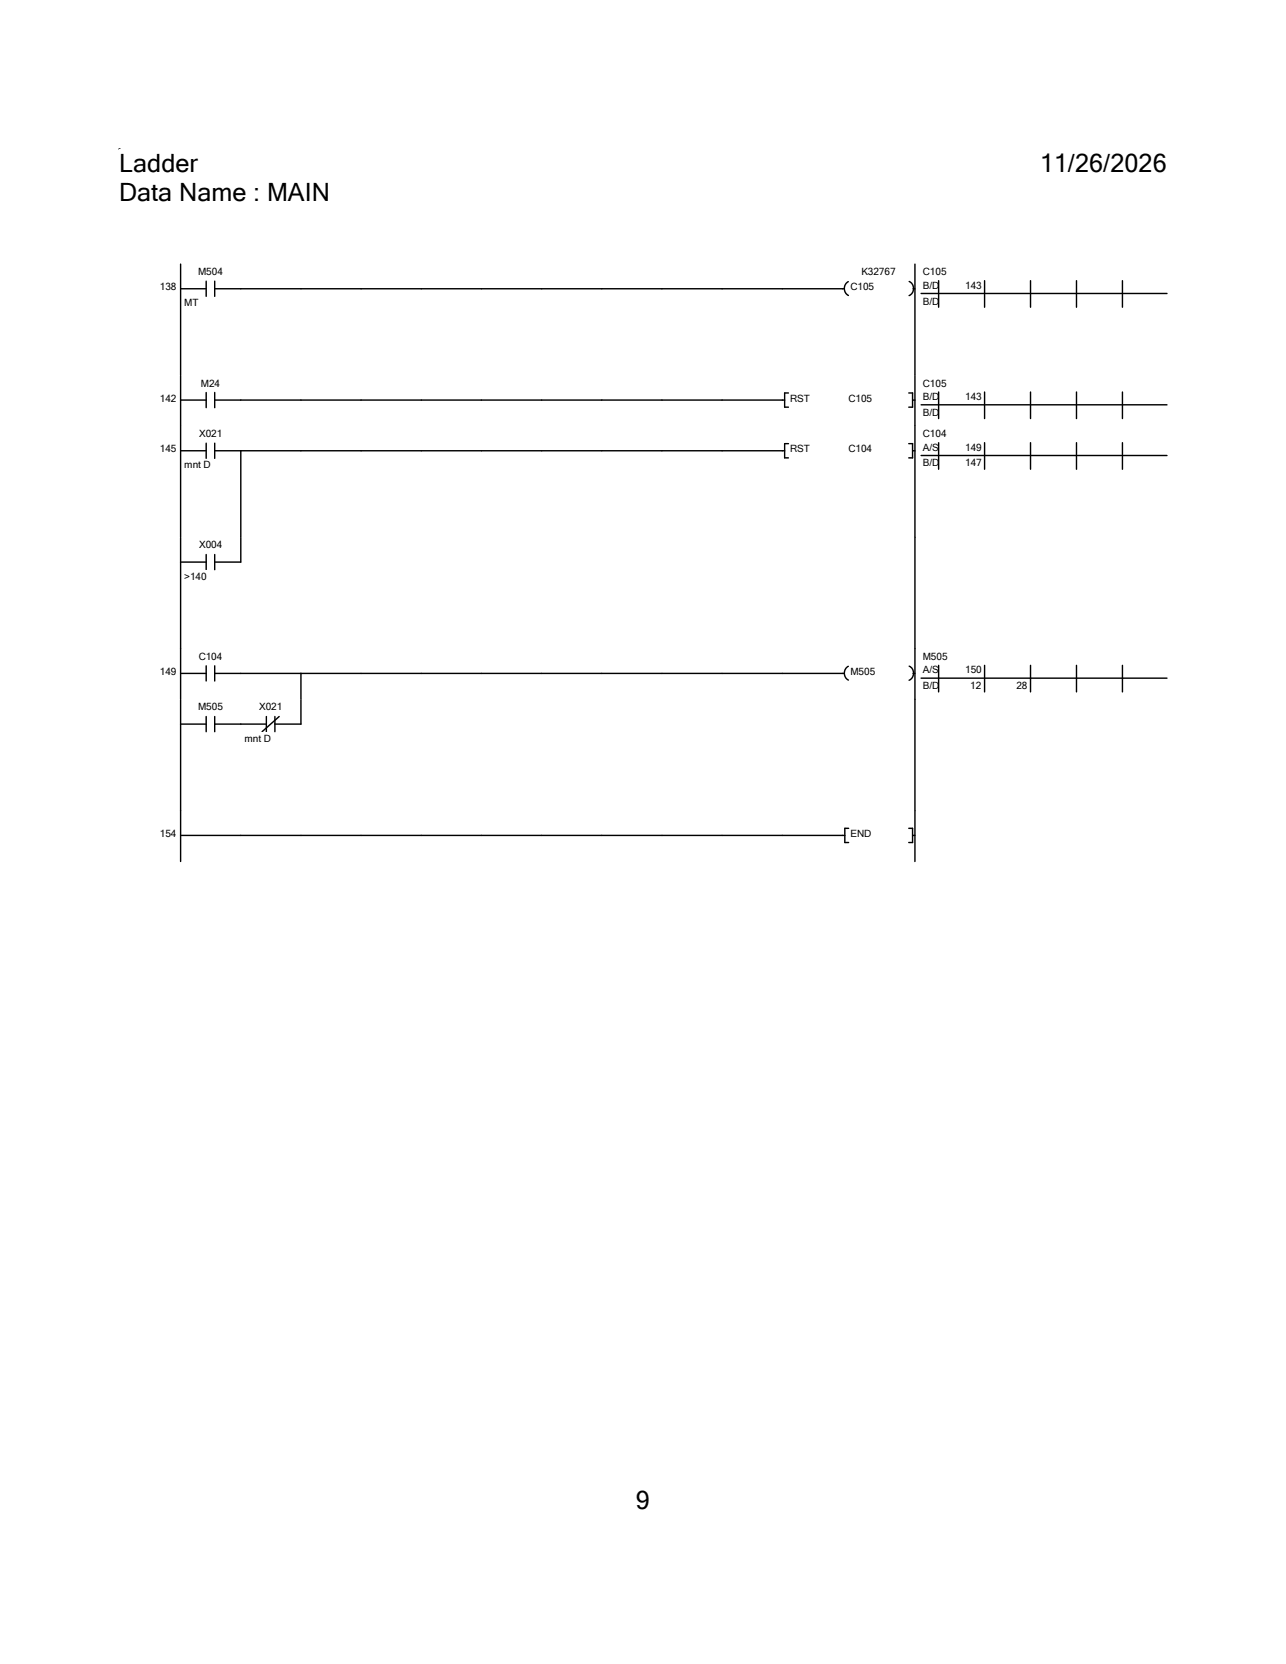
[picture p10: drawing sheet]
<svg xmlns="http://www.w3.org/2000/svg" width="216mm" height="279mm" viewBox="0 0 216 279" stroke-linecap="round" stroke-linejoin="round" font-family="sans-serif">
<path d="M20 44.3h175.9v200.2h-175.9z" fill-rule="evenodd" fill="#fff" stroke="#fff" stroke-width=".24"/>
<g fill="#fff">
<path d="M20 44.4h121.4v18.7h-121.4z" fill-rule="evenodd"/>
<path d="M141.4 44.4h12.2v18.7h-12.2zM26.8 47.2h3.2v1.9h-3.2z" fill-rule="evenodd"/>
</g>
<path d="M33.3 44.7h4.1v1.8h-4.1z" fill="#fff"/>
<path d="M30.3 48.5h4.3M34.6 47.2v2.6M36 48.5h4.4M36 47.2v2.6" fill="none" stroke="#000" stroke-width=".24"/>
<path d="M30.9 49.9h2.4v1.9h-2.4z" fill="#fff"/>
<path d="M30.3 44.3v18.7M40.4 48.5h101.4M142.4 47.3a1.33 1.33 0 0 0 0 2.3" fill="none" stroke="#000" stroke-width=".24"/>
<g fill="#fff">
<path d="M144.6 44.7h5.8v1.8h-5.8z"/>
<path d="M142.8 47.2h4v1.9h-4z"/>
</g>
<path d="M152.6 47.3a1.31 1.31 0 0 1 .8 1.2 1.31 1.31 0 0 1-.8 1.1M153.3 48.5h.3M153.6 44.3v18.7" fill="none" stroke="#000" stroke-width=".24"/>
<g fill="#fff">
<path d="M154.6 44.4h41.3v7.6h-41.3z"/>
<path d="M154.9 44.7h4v1.8h-4z"/>
<path d="M154.9 47h2.8v1.9h-2.8z"/>
<path d="M162.1 47h3.1v1.9h-3.1z"/>
<path d="M154.9 49.6h2.8v1.9h-2.8z"/>
</g>
<path d="M154.6 49.3h41.3M157.6 47.1v4.5M165.3 47.1v4.5M173 47.1v4.5M180.7 47.1v4.5M188.4 47.1v4.5" fill="none" stroke="#000" stroke-width=".24"/>
<path d="M20 63.1h133.6v8.5h-133.6z" fill-rule="evenodd" fill="#fff"/>
<g fill="#fff">
<path d="M26.8 65.9h3.2v1.9h-3.2z"/>
<path d="M33.7 63.4h3.3v1.8h-3.3z"/>
</g>
<path d="M30.3 67.2h4.3M30.3 63v8.6M34.6 65.9v2.5M36 67.2h95.7M36 65.9v2.5M132.4 66h-.7v2.4h.7" fill="none" stroke="#000" stroke-width=".24"/>
<g fill="#fff">
<path d="M132.7 65.9h3.3v1.9h-3.3z"/>
<path d="M142.5 65.9h3.9v1.9h-3.9z"/>
</g>
<path d="M152.6 66h.6v2.4h-.6M153.2 67.2h.4M153.6 63v8.6" fill="none" stroke="#000" stroke-width=".24"/>
<g fill="#fff">
<path d="M154.6 63h41.3v7.7h-41.3z"/>
<path d="M154.9 63.4h4v1.8h-4z"/>
<path d="M154.9 65.7h2.8v1.8h-2.8z"/>
<path d="M162.1 65.7h3.1v1.8h-3.1z"/>
<path d="M154.9 68.3h2.8v1.8h-2.8z"/>
</g>
<path d="M154.6 68h41.3M157.6 65.8v4.5M165.3 65.8v4.5M173 65.8v4.5M180.7 65.8v4.5M188.4 65.8v4.5" fill="none" stroke="#000" stroke-width=".24"/>
<path d="M20 71.6h133.6v18.7h-133.6z" fill-rule="evenodd" fill="#fff"/>
<g fill="#fff">
<path d="M26.8 74.4h3.2v1.9h-3.2z"/>
<path d="M33.4 71.9h3.9v1.8h-3.9z"/>
</g>
<path d="M30.3 75.7h4.3M34.6 74.4v2.6M36 75.7h4.4M36 74.4v2.6" fill="none" stroke="#000" stroke-width=".24"/>
<path d="M30.9 77.1h4.4v1.9h-4.4z" fill="#fff"/>
<path d="M30.3 71.6v18.6M131.7 75.7h-91.3v14.5M132.4 74.5h-.7v2.4h.7" fill="none" stroke="#000" stroke-width=".24"/>
<g fill="#fff">
<path d="M132.7 74.4h3.3v1.9h-3.3z"/>
<path d="M142.5 74.4h3.9v1.9h-3.9z"/>
</g>
<path d="M152.6 74.5h.6v2.4h-.6M153.2 75.7h.4M153.6 71.6v18.6" fill="none" stroke="#000" stroke-width=".24"/>
<g fill="#fff">
<path d="M154.6 71.5h41.3v7.7h-41.3z"/>
<path d="M154.9 71.9h4v1.8h-4z"/>
<path d="M154.9 74.2h2.7v1.8h-2.7z"/>
<path d="M162.1 74.2h3.1v1.8h-3.1z"/>
<path d="M154.9 76.8h2.8v1.9h-2.8z"/>
<path d="M162.1 76.8h3.1v1.9h-3.1z"/>
</g>
<path d="M154.6 76.5h41.3M157.6 74.3v4.5M165.3 74.3v4.5M173 74.3v4.5M180.7 74.3v4.5M188.4 74.3v4.5" fill="none" stroke="#000" stroke-width=".24"/>
<g fill="#fff">
<path d="M20 90.3h121.4v18.7h-121.4z" fill-rule="evenodd"/>
<path d="M141.4 90.3h12.2v18.7h-12.2zM33.4 90.6h3.9v1.8h-3.9z" fill-rule="evenodd"/>
</g>
<path d="M30.3 94.4h4.3M34.6 93.1v2.6M36 94.4h4.4M36 93.1v2.6" fill="none" stroke="#000" stroke-width=".24"/>
<path d="M30.9 95.8h3.8v1.9h-3.8z" fill="#fff"/>
<path d="M30.3 90.2v18.7M40.4 90.2v4.2M153.6 90.2v18.7" fill="none" stroke="#000" stroke-width=".24"/>
<g fill="#fff">
<path d="M20 109h121.4v8.5h-121.4z" fill-rule="evenodd"/>
<path d="M141.4 109h12.2v8.5h-12.2zM26.8 111.8h3.2v1.9h-3.2z" fill-rule="evenodd"/>
</g>
<path d="M33.4 109.3h3.9v1.8h-3.9z" fill="#fff"/>
<path d="M30.3 113.1h4.3M30.3 108.9v8.5M34.6 111.8v2.5M36 113.1h105.8M36 111.8v2.5M50.5 113.1v4.3M142.4 111.9a1.33 1.33 0 0 0 0 2.3" fill="none" stroke="#000" stroke-width=".24"/>
<path d="M142.8 111.8h4.1v1.9h-4.1z" fill="#fff"/>
<path d="M152.6 111.9a1.31 1.31 0 0 1 .8 1.1 1.31 1.31 0 0 1-.8 1.2M153.3 113.1h.3M153.6 108.9v8.5" fill="none" stroke="#000" stroke-width=".24"/>
<g fill="#fff">
<path d="M154.6 108.9h41.3v7.7h-41.3z"/>
<path d="M154.9 109.3h4.2v1.8h-4.2z"/>
<path d="M154.9 111.5h2.7v1.9h-2.7z"/>
<path d="M162.1 111.5h3.1v1.9h-3.1z"/>
<path d="M154.9 114.2h2.8v1.8h-2.8z"/>
<path d="M162.9 114.2h2.3v1.8h-2.3z"/>
<path d="M170.6 114.2h2.3v1.8h-2.3z"/>
</g>
<path d="M154.6 113.9h41.3M157.6 111.7v4.5M165.3 111.7v4.5M173 111.7v4.5M180.7 111.7v4.5M188.4 111.7v4.5" fill="none" stroke="#000" stroke-width=".24"/>
<g fill="#fff">
<path d="M20 117.5h121.4v18.6h-121.4z" fill-rule="evenodd"/>
<path d="M141.4 117.5h12.2v18.6h-12.2zM33.3 117.8h4.1v1.8h-4.1z" fill-rule="evenodd"/>
</g>
<path d="M30.3 117.4v18.7M30.3 121.6h4.3M34.6 120.3v2.6M36 121.6h4.4M36 120.3v2.6" fill="none" stroke="#000" stroke-width=".24"/>
<path d="M43.5 117.8h3.9v1.8h-3.9z" fill="#fff"/>
<path d="M40.4 121.6h4.3M44.7 120.3v2.6M46.1 121.6h4.4M46.1 120.3v2.6M46.9 120.3l-2.9 2.6" fill="none" stroke="#000" stroke-width=".24"/>
<path d="M41.1 123h4.4v1.9h-4.4z" fill="#fff"/>
<path d="M50.5 117.4v4.2M153.6 117.4v18.7" fill="none" stroke="#000" stroke-width=".24"/>
<g fill="#fff">
<path d="M20 136.1h121.4v8.6h-121.4z" fill-rule="evenodd"/>
<path d="M141.4 136.1h12.2v8.6h-12.2zM26.8 139h3.2v1.9h-3.2z" fill-rule="evenodd"/>
</g>
<path d="M30.3 136.1v8.6M142.5 139.1h-.7v2.4h.7M30.3 140.3h111.5" fill="none" stroke="#000" stroke-width=".24"/>
<path d="M142.8 139h3.5v1.9h-3.5z" fill="#fff"/>
<path d="M20 25h.1M152.6 139.1h.6v2.4h-.6M153.6 136.1v8.6M153.2 140.3h.4" fill="none" stroke="#000" stroke-width=".24"/>
<g fill="#fff">
<path d="M20 25h13.2v4.8h-13.2z"/>
<path d="M174.6 25h21.3v4.8h-21.3z"/>
<path d="M20 29.8h35.5v4.8h-35.5z"/>
<path d="M106.8 249.6h2.3v4.7h-2.3z"/>
</g>
<g font-size="4.2">
<text x="20" y="28.9">Ladder</text>
<text x="174.6" y="28.9">11/26/2026</text>
<text x="20" y="33.7">Data Name : MAIN</text>
<text x="106.8" y="253.4">9</text>
</g>
<g font-size="1.7">
<text x="33.3" y="46.2">M504</text>
<text x="144.6" y="46.2">K32767</text>
<text x="154.9" y="46.2">C105</text>
<text x="26.8" y="48.7">138</text>
<text x="30.9" y="51.4">MT</text>
<text x="142.8" y="48.7">C105</text>
<text x="154.9" y="48.5">B/D</text>
<text x="154.9" y="51.1">B/D</text>
<text x="162.1" y="48.5">143</text>
<text x="33.7" y="64.9">M24</text>
<text x="154.9" y="64.9">C105</text>
<text x="26.8" y="67.4">142</text>
<text x="132.7" y="67.4">RST</text>
<text x="142.5" y="67.4">C105</text>
<text x="154.9" y="67.2">B/D</text>
<text x="154.9" y="69.8">B/D</text>
<text x="162.1" y="67.2">143</text>
<text x="26.8" y="75.9">145</text>
<text x="33.4" y="73.4">X021</text>
<text x="132.7" y="75.9">RST</text>
<text x="142.5" y="75.9">C104</text>
<text x="154.9" y="73.4">C104</text>
<text x="154.9" y="75.7">A/S</text>
<text x="162.1" y="75.7">149</text>
<text x="30.9" y="78.7">mnt D</text>
<text x="154.9" y="78.3">B/D</text>
<text x="162.1" y="78.3">147</text>
<text x="33.4" y="92.1">X004</text>
<text x="30.9" y="97.3">&gt;140</text>
<text x="26.8" y="113.3">149</text>
<text x="33.4" y="110.8">C104</text>
<text x="142.8" y="113.3">M505</text>
<text x="154.9" y="110.8">M505</text>
<text x="154.9" y="113.1">A/S</text>
<text x="162.1" y="113.1">150</text>
<text x="33.3" y="119.3">M505</text>
<text x="43.5" y="119.3">X021</text>
<text x="154.9" y="115.7">B/D</text>
<text x="162.9" y="115.7">12</text>
<text x="170.6" y="115.7">28</text>
<text x="41.1" y="124.5">mnt D</text>
<text x="26.8" y="140.5">154</text>
<text x="142.8" y="140.5">END</text>
</g>
</svg>
